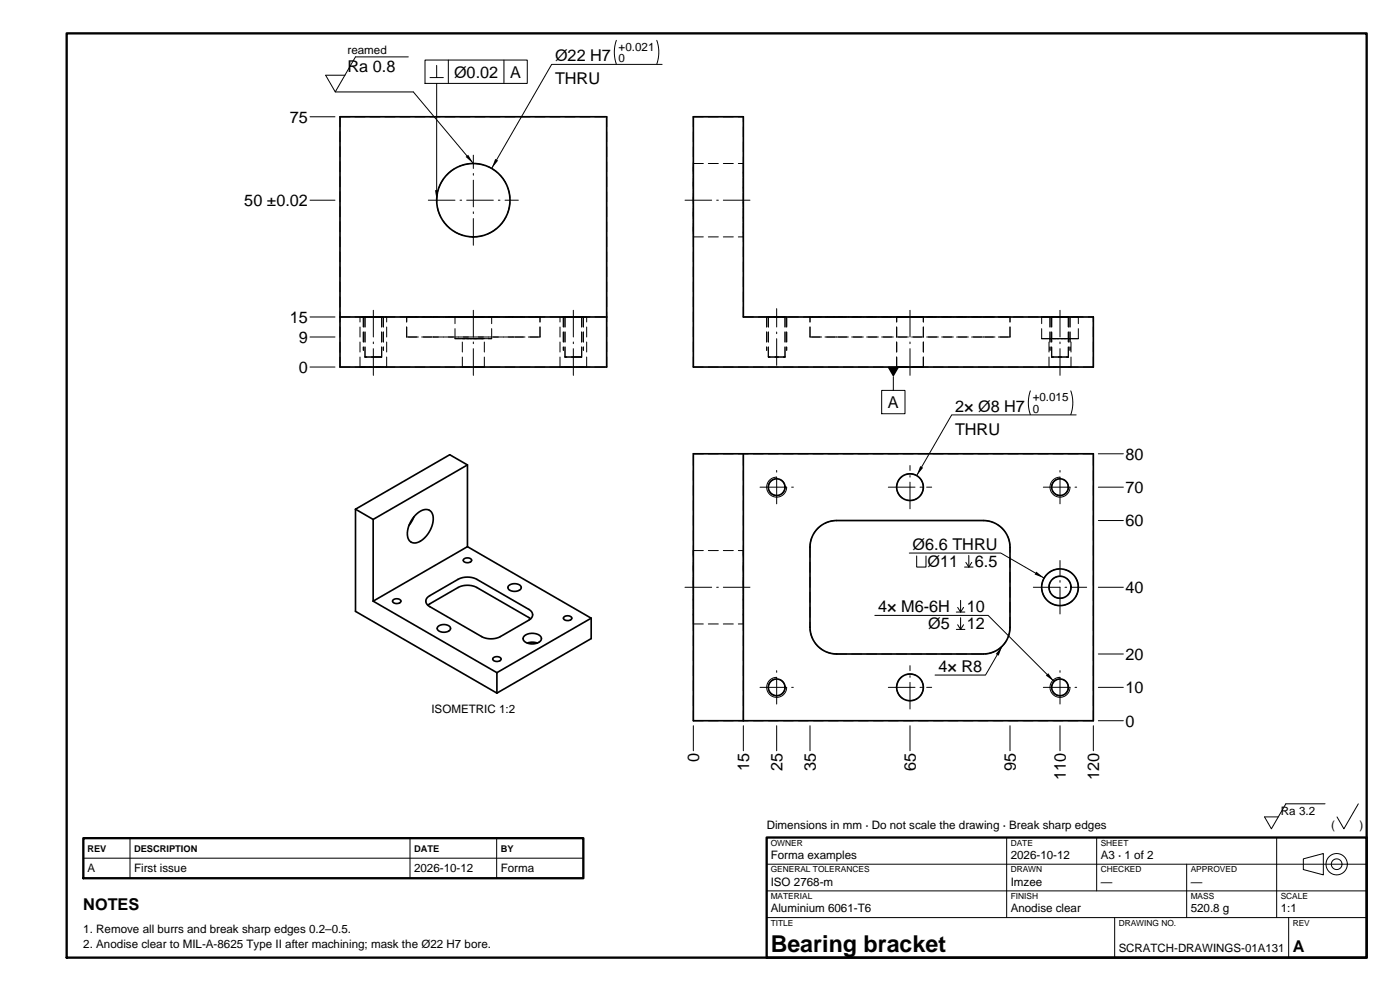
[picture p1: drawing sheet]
<svg xmlns="http://www.w3.org/2000/svg" width="420mm" height="297mm" viewBox="0 0 420 297" stroke-linecap="round" stroke-linejoin="round" font-family="sans-serif">
<path d="M20 10h390v277h-390zM25 251.2h150v12h-150zM230 251h180v36h-180z" fill="none" stroke="#000" stroke-width=".7"/>
<g fill="none" stroke="#000" stroke-width=".5">
<path d="M102 35h80v75h-80zM208 35h15v60h105v15h-120zM102 95h80M140.2 139.3l-5.3-3-28.3 16.3M140.2 139.3l-28.3 16.4M140.2 139.3v24.5M208 136h120v80h-120zM223 136v80M106.6 152.6v30.6l42.5 24.5M106.6 152.6l5.3 3.1M111.9 155.7v24.5M124.2 154.9l-1.5 2.5"/>
<path d="M124.8 154.2a3.2 3.2 0 0 1 4.2-1.1l.4 .4a5.5 5.5 0 0 1-.6 5.8 5.4 5.4 0 0 1-4.7 3.4 2.41 2.41 0 0 1-1.9-3 8.8 8.8 0 0 1 2.6-5.5zM245.3 158.3a8 8 0 0 1 5.7-2.3h44a8 8 0 0 1 8 8v24a8 8 0 0 1-8 8h-44a8 8 0 0 1-8-8v-24a8 8 0 0 1 2.3-5.7zM118 179.8a1.33 1.33 0 0 1 2.3 .5 1.29 1.29 0 0 1-1.4 .7 1.29 1.29 0 0 1-1.1-1zM128.3 179l9.1-5.4a6.2 6.2 0 0 1 5.7 0l15.5 9a1.72 1.72 0 0 1 1.2 1.6 1.72 1.72 0 0 1-1.2 1.7l-8.5 4.9a6.3 6.3 0 0 1-5.6 0l-15.6-9a1.65 1.65 0 0 1-.6-2.8zM139.2 167.5a1.33 1.33 0 0 1 2.3 .5 1.29 1.29 0 0 1-1.4 .8 1.29 1.29 0 0 1-1.1-1.1zM140.2 163.8l37.2 21.5M140.2 163.8l-28.3 16.4M152.7 175.5a2.28 2.28 0 0 1 3.7 .6 2.3 2.3 0 0 1-4 0zM111.9 180.2l37.2 21.4M128.4 181.4l9-5.3a6.2 6.2 0 0 1 5.7 0l16.1 9.4M131.5 187.7a2.37 2.37 0 0 1 3.7 .6 2.3 2.3 0 0 1-3.8 .5l-.2-.5zM148 197.2a1.33 1.33 0 0 1 1.3-.5 1.33 1.33 0 0 1 1 .9 1.29 1.29 0 0 1-1.3 .8 1.29 1.29 0 0 1-1.1-1.1z"/>
<path d="M157.3 190.6a3.3 3.3 0 0 1 5.1 .6 1.68 1.68 0 0 1-1.9 1.7 2.92 2.92 0 0 1-3.5-1.3zM158.2 192.7l1.6-.2 1.4 .2M169.2 184.9a1.38 1.38 0 0 1 2.3 .4 1.26 1.26 0 0 1-1.3 .8 1.26 1.26 0 0 1-1.1-1.1zM177.4 185.3v6.1l-28.3 16.3M177.4 185.3l-28.3 16.3M149.1 201.6v6.1"/>
<circle cx="142" cy="60" r="11"/>
<circle cx="233" cy="146" r="2.5"/>
<circle cx="273" cy="146" r="4"/>
<circle cx="318" cy="146" r="2.5"/>
<circle cx="318" cy="176" r="5.5"/>
<circle cx="318" cy="176" r="3.3"/>
<circle cx="233" cy="206" r="2.5"/>
<circle cx="273" cy="206" r="4"/>
<circle cx="318" cy="206" r="2.5"/>
</g>
<g fill="none" stroke="#000" stroke-width=".3" stroke-dasharray="3 1.5">
<path d="M102 35h80M182 35v75M208 35v75M208 35h15M208 49v22M208 49h15M223 49v22M142 71a11 11 0 0 0 9.7-16.2 11 11 0 0 0-18.8-.9 11 11 0 0 0 8 17l1.1 .1M208 71v-22M208 71h15M223 71v-22M102 95h80"/>
<path d="M108 95h4M109 95v10M109.5 95h2.5M112 95h2.5M112 95h4M114.5 95h-5M115 95v10M116 95h-8M122 95h8M130 95h-8M130 95h24M136.5 95h5.5"/>
<path d="M142 95h5.5M147.5 95h-11M154 95h-24M154 95h8M162 95h-8M168 95h4M169 95v10M169.5 95h2.5M172 95h2.5M172 95h4M174.5 95h-5M175 95v10"/>
<path d="M176 95h-8M223 95v-60M223 95h105M230 95v10M230.5 95h5M235.5 95h-5M236 95v10M243 95h8M251 95h-8M251 95h44M269 95h8M277 95h-8"/>
<path d="M295 95h-44M295 95h8M303 95h-8M312.5 95h11M315 95v10M315.5 95h5M320.5 95h-5M321 95v10M323.5 95h-11M102 110v-75M102 110h80M108 110h4"/>
<path d="M108 110v-15M109.5 107h2.5M109.5 107v-12M112 110h4M112 107h2.5M114.5 107h-5M114.5 107v-12M116 110h-8M116 110v-15M122 101v-6M122 101h8M130 101h-8"/>
<path d="M130 101h24M136.5 101.5h5.5M136.5 101.5v-6.5M138.7 110h3.3M138.7 101.5h3.3M138.7 110v-8.5M142 110h3.3M142 101.5h3.3M142 101.5h5.5M145.3 110h-6.6M145.3 101.5h-6.6M145.3 110v-8.5"/>
<path d="M147.5 101.5h-11M147.5 101.5v-6.5M154 101h-24M154 101h8M162 101h-8M162 101v-6M168 110h4M168 110v-15M169.5 107h2.5M169.5 107v-12M172 110h4M172 107h2.5"/>
<path d="M174.5 107h-5M174.5 107v-12M176 110h-8M176 110v-15M208 110h120M230.5 107h5M230.5 107v-12M235.5 107v-12M235.5 107h-5M243 101v-6M243 101h8M251 101h44"/>
<path d="M251 101h-8M269 110h8M269 110v-15M277 110h-8M277 110v-15M295 101h8M295 101h-44M303 101h-8M303 101v-6M312.5 101.5h11M312.5 101.5v-6.5M314.7 110h6.6"/>
<path d="M314.7 101.5h6.6M314.7 110v-8.5M315.5 107h5M315.5 107v-12M320.5 107v-12M320.5 107h-5M321.3 110h-6.6M321.3 101.5h-6.6M321.3 110v-8.5M323.5 101.5v-6.5M323.5 101.5h-11M328 110v-15"/>
<path d="M208 136h120M235.5 146a2.5 2.5 0 0 0-3.7-2.2 2.5 2.5 0 0 0-.2 4.3 2.5 2.5 0 0 0 3.9-1.9v-.2M277 146a4 4 0 0 0-5.9-3.5 4 4 0 0 0-.3 6.8 4 4 0 0 0 6.2-2.9v-.4M295 156a8 8 0 0 1 8 8M295 156h-44M320.5 146a2.5 2.5 0 0 0-3.7-2.2 2.5 2.5 0 0 0-.2 4.3 2.5 2.5 0 0 0 3.9-1.9v-.2M208 176v-11M208 165v22M208 165h15M223 176v-11M223 165v22M243 164v24"/>
<path d="M243 164a8 8 0 0 1 8-8M321.3 176a3.3 3.3 0 0 0-4.9-2.9 3.3 3.3 0 0 0-.2 5.6 3.3 3.3 0 0 0 5.1-2.4v-.3M323.5 176a5.5 5.5 0 0 0-8.1-4.9 5.5 5.5 0 0 0-.5 9.5 5.5 5.5 0 0 0 8.6-4.1v-.5M208 187v-11M208 187h15M223 187v-11M251 196h44M251 196a8 8 0 0 1-8-8M303 188a8 8 0 0 1-8 8M303 188v-24M208 216v-80M208 216h120"/>
<path d="M223 216v-80M235.5 206a2.5 2.5 0 0 0-3.7-2.2 2.5 2.5 0 0 0-.2 4.3 2.5 2.5 0 0 0 3.9-1.9v-.2M277 206a4 4 0 0 0-5.9-3.5 4 4 0 0 0-.3 6.8 4 4 0 0 0 6.2-2.9v-.4M320.5 206a2.5 2.5 0 0 0-3.7-2.2 2.5 2.5 0 0 0-.2 4.3 2.5 2.5 0 0 0 3.9-1.9v-.2M328 216v-80"/>
</g>
<g fill="none" stroke="#000" stroke-width=".3" stroke-dasharray="8 1.5 .5 1.5">
<path d="M128.5 60h27M142 73.5v-27M205.5 60h20M112 112.5v-20M142 112.5v-20M172 112.5v-20M233 109.5v-17M273 112.5v-20M318 112.5v-20M228 146h10M233 151v-10M266.5 146h13"/>
<path d="M273 152.5v-13M313 146h10M318 151v-10M205.5 176h20M310 176h16M318 184v-16M228 206h10M233 211v-10M266.5 206h13M273 212.5v-13M313 206h10M318 211v-10"/>
</g>
<g fill="none" stroke="#000" stroke-width=".3">
<path d="M122.5 17.1h-15.9l-6 10.5-2.9-5h5.8M127.5 18h30.7v7h-30.7zM131 19.6v3.7M134.5 18v7M151.2 18v7M184.9 12.1a10.8 10.8 0 0 0 0 7.1M197 12.1a10.8 10.8 0 0 1 0 7.1M198.6 19.3h-33.1l-18 31.2M93 35h7.5M100.6 27.6h23.4l18 21.4M129 23.3h4M131 25v35"/>
<path d="M93 60h7.5M93 95h7.5M93 110h7.5M93 101h7.5M264.5 117h7v7h-7zM268 113v4M309.1 117.1a10.8 10.8 0 0 0 0 7.1M321.2 117.1a10.8 10.8 0 0 1 0 7.1M322.8 124.3h-37.3l-10.5 18.2M329.5 136h7.5M233 143a3 3 0 0 0-3 3 3 3 0 0 0 3 3 3 3 0 0 0 3-3M318 143a3 3 0 0 0-3 3 3 3 0 0 0 3 3 3 3 0 0 0 3-3"/>
<path d="M329.5 156h7.5M329.5 146h7.5M272.8 165.8h27.4l13 7.5M275 166.6v3.3h2.8v-3.3M288.2 179.9v3.5M289.4 169.9h2.5M289.8 168.6l.8 1.3 .9-1.3M290.6 166.5v3.4M329.5 176h7.5M262.5 184.4h33.9l19.8 19.8M286.9 183.4h2.6M286.9 188.6h2.6"/>
<path d="M287.3 182l.9 1.4 .9-1.4M287.3 187.2l.9 1.4 .9-1.4M288.2 185.1v3.5M300.7 193.7l-5 8.6h-15.2M329.5 196h7.5M208 217.5v7.5M223 217.5v7.5M233 203a3 3 0 0 0-3 3 3 3 0 0 0 3 3 3 3 0 0 0 3-3M233 217.5v7.5M243 217.5v7.5M273 217.5v7.5M303 217.5v7.5"/>
<path d="M318 203a3 3 0 0 0-3 3 3 3 0 0 0 3 3 3 3 0 0 0 3-3M318 217.5v7.5M328 217.5v7.5M329.5 216h7.5M329.5 206h7.5M25 257.2h150M39 251.2v12M123 251.2v12M149 251.2v12M230 259h180M302 251v24M329 251v16"/>
<path d="M356 259v16M383 251v24M391 257.4l6-1.6v6.4l-6-1.6zM397.5 240.9h-11.7l-4.4 7.5-2-3.6h4.1M407.5 240.9l-4.3 7.5-2.1-3.6M230 275h180M230 267h180M334.4 275v12M386.6 275v12"/>
<circle cx="401" cy="259" r="1.6"/>
<circle cx="401" cy="259" r="3.2"/>
</g>
<path d="M139.7 47l.8-.6 1.5 2.6zM148.6 47.6l.8 .5-1.9 2.4zM130.5 57h1l-.5 3zM266.2 110h3.6l-1.8 3zM276.1 139.7l.8 .5-1.9 2.3zM310.9 171.3l2.3 2-2.8-1.1zM300.7 193.7l-1.1 2.8-.9-.5zM313.8 202.5l.7-.7 1.7 2.4z" fill="#000"/>
<text font-size="7" x="231.2" y="285.4">Bearing bracket</text>
<g font-size="4.9">
<text x="104.3" y="21.7">Ra 0.8</text>
<text x="136.2" y="23.3">Ø0.02</text>
<text x="153.1" y="23.3">A</text>
<text x="166.5" y="18.3">Ø22 H7</text>
<text x="166.5" y="25.3">THRU</text>
<text x="87" y="36.7">75</text>
<text x="73.3" y="61.8">50 ±0.02</text>
<text x="87" y="96.8">15</text>
<text x="89.7" y="102.8">9</text>
<text x="89.7" y="111.8">0</text>
<text x="266.4" y="122.3">A</text>
<text x="286.5" y="123.3">2× Ø8 H7</text>
<text x="286.5" y="130.3">THRU</text>
<text x="337.6" y="137.8">80</text>
<text x="337.6" y="147.8">70</text>
<text x="337.6" y="157.8">60</text>
<text x="273.8" y="164.8">Ø6.6 THRU</text>
<text x="278.2" y="169.9">Ø11</text>
<text x="292.5" y="169.9">6.5</text>
<text x="337.6" y="177.8">40</text>
<text x="263.5" y="183.4">4× M6-6H</text>
<text x="290" y="183.4">10</text>
<text x="278.5" y="188.6">Ø5</text>
<text x="290" y="188.6">12</text>
<text x="337.6" y="197.7">20</text>
<text x="281.5" y="201.3">4× R8</text>
<text x="337.6" y="207.8">10</text>
<text x="337.6" y="217.7">0</text>
<text x="209.8" y="228.3" transform="rotate(-90 209.8 228.3)">0</text>
<text x="224.8" y="231" transform="rotate(-90 224.8 231)">15</text>
<text x="234.7" y="231" transform="rotate(-90 234.7 231)">25</text>
<text x="244.8" y="231" transform="rotate(-90 244.8 231)">35</text>
<text x="274.8" y="231" transform="rotate(-90 274.8 231)">65</text>
<text x="304.7" y="231" transform="rotate(-90 304.7 231)">95</text>
<text x="319.8" y="233.7" transform="rotate(-90 319.8 233.7)">110</text>
<text x="329.7" y="233.7" transform="rotate(-90 329.7 233.7)">120</text>
<text x="25" y="272.7">NOTES</text>
<text x="387.8" y="285.4">A</text>
</g>
<g font-size="3.5">
<text x="104.3" y="16.3">reamed</text>
<text x="185.6" y="15.2">+0.021</text>
<text x="185.6" y="18.6">0</text>
<text x="309.8" y="120.2">+0.015</text>
<text x="309.8" y="123.6">0</text>
<text x="129.4" y="213.7">ISOMETRIC 1:2</text>
<text x="384.3" y="244.4">Ra 3.2</text>
<text x="230" y="248.4">Dimensions in mm · Do not scale the drawing · Break sharp edges</text>
<text x="399.3" y="248.4">(</text>
<text x="407.8" y="248.4">)</text>
<text x="231.2" y="257.4">Forma examples</text>
<text x="303.2" y="257.4">2026-10-12</text>
<text x="330.2" y="257.4">A3 · 1 of 2</text>
<text x="26.2" y="261.3">A</text>
<text x="40.2" y="261.3">First issue</text>
<text x="124.2" y="261.3">2026-10-12</text>
<text x="150.2" y="261.3">Forma</text>
<text x="231.2" y="265.4">ISO 2768-m</text>
<text x="303.2" y="265.4">Imzee</text>
<text x="330.2" y="265.4">—</text>
<text x="357.2" y="265.4">—</text>
<text x="231.2" y="273.4">Aluminium 6061-T6</text>
<text x="303.2" y="273.4">Anodise clear</text>
<text x="357.2" y="273.4">520.8 g</text>
<text x="384.2" y="273.4">1:1</text>
<text x="25" y="279.6">1. Remove all burrs and break sharp edges 0.2–0.5.</text>
<text x="25" y="284">2. Anodise clear to MIL-A-8625 Type II after machining; mask the Ø22 H7 bore.</text>
</g>
<text font-size="3.4" x="335.6" y="285.4">SCRATCH-DRAWINGS-01A131</text>
<g font-size="2.8">
<text x="26.2" y="255.3">REV</text>
<text x="40.2" y="255.3">DESCRIPTION</text>
<text x="124.2" y="255.3">DATE</text>
<text x="150.2" y="255.3">BY</text>
</g>
<g font-size="2.5">
<text x="231.2" y="253.4">OWNER</text>
<text x="303.2" y="253.4">DATE</text>
<text x="330.2" y="253.4">SHEET</text>
<text x="231.2" y="261.4">GENERAL TOLERANCES</text>
<text x="303.2" y="261.4">DRAWN</text>
<text x="330.2" y="261.4">CHECKED</text>
<text x="357.2" y="261.4">APPROVED</text>
<text x="231.2" y="269.4">MATERIAL</text>
<text x="303.2" y="269.4">FINISH</text>
<text x="357.2" y="269.4">MASS</text>
<text x="384.2" y="269.4">SCALE</text>
<text x="231.2" y="277.4">TITLE</text>
<text x="335.6" y="277.4">DRAWING NO.</text>
<text x="387.8" y="277.4">REV</text>
</g>
</svg>
